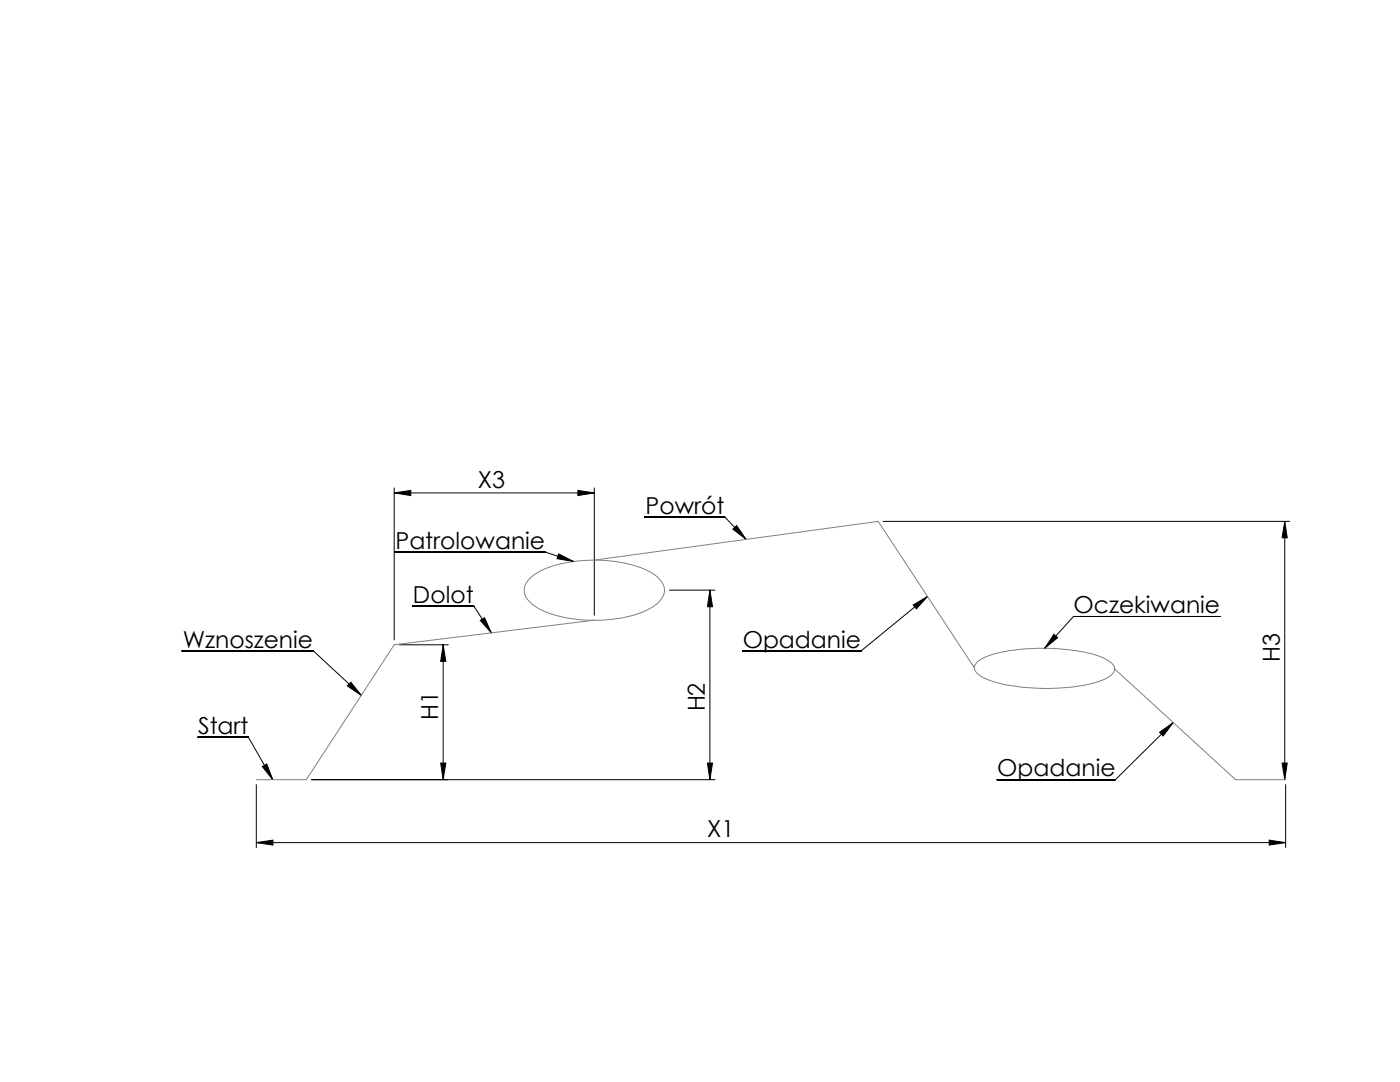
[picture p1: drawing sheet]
<svg xmlns="http://www.w3.org/2000/svg" width="279mm" height="216mm" viewBox="0 0 279 216" stroke-linecap="round" stroke-linejoin="round" font-family="sans-serif">
<g fill="none" stroke="#000" stroke-width=".2">
<path d="M78.7 98.4l3.3-.5v1zM78.7 97.4v30.3M78.7 98.4h39.9M115.3 97.9l3.3 .5-3.3 .5zM118.6 97.4v25.4M78.8 110.2h30.1l5.6 1.8M111.5 110.5l3 1.5-3.3-.5zM128.7 103.2h15.9l4.3 4.4M133.6 117.8h9.1M141.7 117.8v37.8M141.7 117.8l.5 3.3h-1zM146.3 105.6l.7-.7 1.9 2.7z"/>
<path d="M176.2 104h81.2M185.1 119l-13.3 10.9h-23.6M256.4 104v51.6M256.4 104l.5 3.3h-1zM36.3 129.9h26.2l9.6 8.8M70 136.1l2.1 2.6-2.8-1.8zM79.7 128.7h9.8M82.3 121h12.3l3.5 5.3M88.4 128.7v26.9M88.4 128.7l.6 3.3h-1.1zM95.8 123.8l.9-.5 1.4 3zM182.2 120.7l2.9-1.7-2.2 2.5z"/>
<path d="M210.3 126.6l.8 .6-2.6 2.2zM243.5 123h-29.3l-5.7 6.4M39.5 147.1h10.1l4.8 8.5M51.2 156.6v12.5M52.4 153l.8-.6 1.2 3.2zM62.2 155.6h80.5M87.9 152.3h1.1l-.6 3.3zM141.2 152.3h1l-.5 3.3zM231.4 146.1l2.7-1.9-2 2.7zM234.1 144.2l-11.5 11.4h-23.6M255.9 152.3h1l-.5 3.3zM256.6 156.6v12.5"/>
<path d="M51.2 168.1l3.3-.5v1zM51.2 168.1h205.4M253.3 167.6l3.3 .5-3.3 .5z"/>
</g>
<path d="M105.6 115.5a14.5 14.5 0 0 1 8.2-3.4 26.6 26.6 0 0 1 16.1 2.1 4.3 4.3 0 0 1 2.7 3.8 5.4 5.4 0 0 1-3.5 3.7 28.3 28.3 0 0 1-17 1.4 11.5 11.5 0 0 1-6.9-3.6 2.93 2.93 0 0 1 .4-4zM118.6 111.8l56.7-7.8 19.2 29.2M118.6 123.8l-39.9 4.9-17.6 26.9h-9.9M195.1 132a15.4 15.4 0 0 1 7.6-2.3 40.5 40.5 0 0 1 16.7 1.3 4.4 4.4 0 0 1 3.1 2.3 2.43 2.43 0 0 1-1.8 2.1 33.7 33.7 0 0 1-15.2 1.8 22.6 22.6 0 0 1-9.9-2.4 1.57 1.57 0 0 1-.8-2.5zM222.5 133.5l24.1 22.1h10" fill="none" stroke="#808080" stroke-width=".2"/>
<g fill="#000">
<path d="M88.4 128.7l.6 3.3h-1.1zM87.9 152.3h1.1l-.6 3.3zM256.4 104l.5 3.3h-1zM255.9 152.3h1l-.5 3.3z"/>
<path d="M141.2 152.3h1l-.5 3.3zM141.7 117.8l.5 3.3h-1z"/>
<path d="M51.2 168.1l3.3-.5v1zM253.3 167.6l3.3 .5-3.3 .5zM78.7 98.4l3.3-.5v1zM115.3 97.9l3.3 .5-3.3 .5zM210.3 126.6l.8 .6-2.6 2.2zM231.4 146.1l2.7-1.9-2 2.7zM182.2 120.7l2.9-1.7-2.2 2.5zM146.3 105.6l.7-.7 1.9 2.7zM111.5 110.5l3 1.5-3.3-.5zM95.8 123.8l.9-.5 1.4 3zM70 136.1l2.1 2.6-2.8-1.8zM52.4 153l.8-.6 1.2 3.2z"/>
</g>
<g font-size="4.7">
<text x="95.4" y="97.3">X3</text>
<text x="128.8" y="102.5">Powrót</text>
<text x="78.9" y="109.5">Patrolowanie</text>
<text x="82.4" y="120.3">Dolot</text>
<text x="214.3" y="122.4">Oczekiwanie</text>
<text x="36.5" y="129.2">Wznoszenie</text>
<text x="148.2" y="129.2">Opadanie</text>
<text x="255.4" y="132.1" transform="rotate(-90 255.4 132.1)">H3</text>
<text x="87.5" y="143.8" transform="rotate(-90 87.5 143.8)">H1</text>
<text x="140.7" y="142" transform="rotate(-90 140.7 142)">H2</text>
<text x="39.5" y="146.4">Start</text>
<text x="199" y="154.9">Opadanie</text>
<text x="141.1" y="167.1">X1</text>
</g>
</svg>
